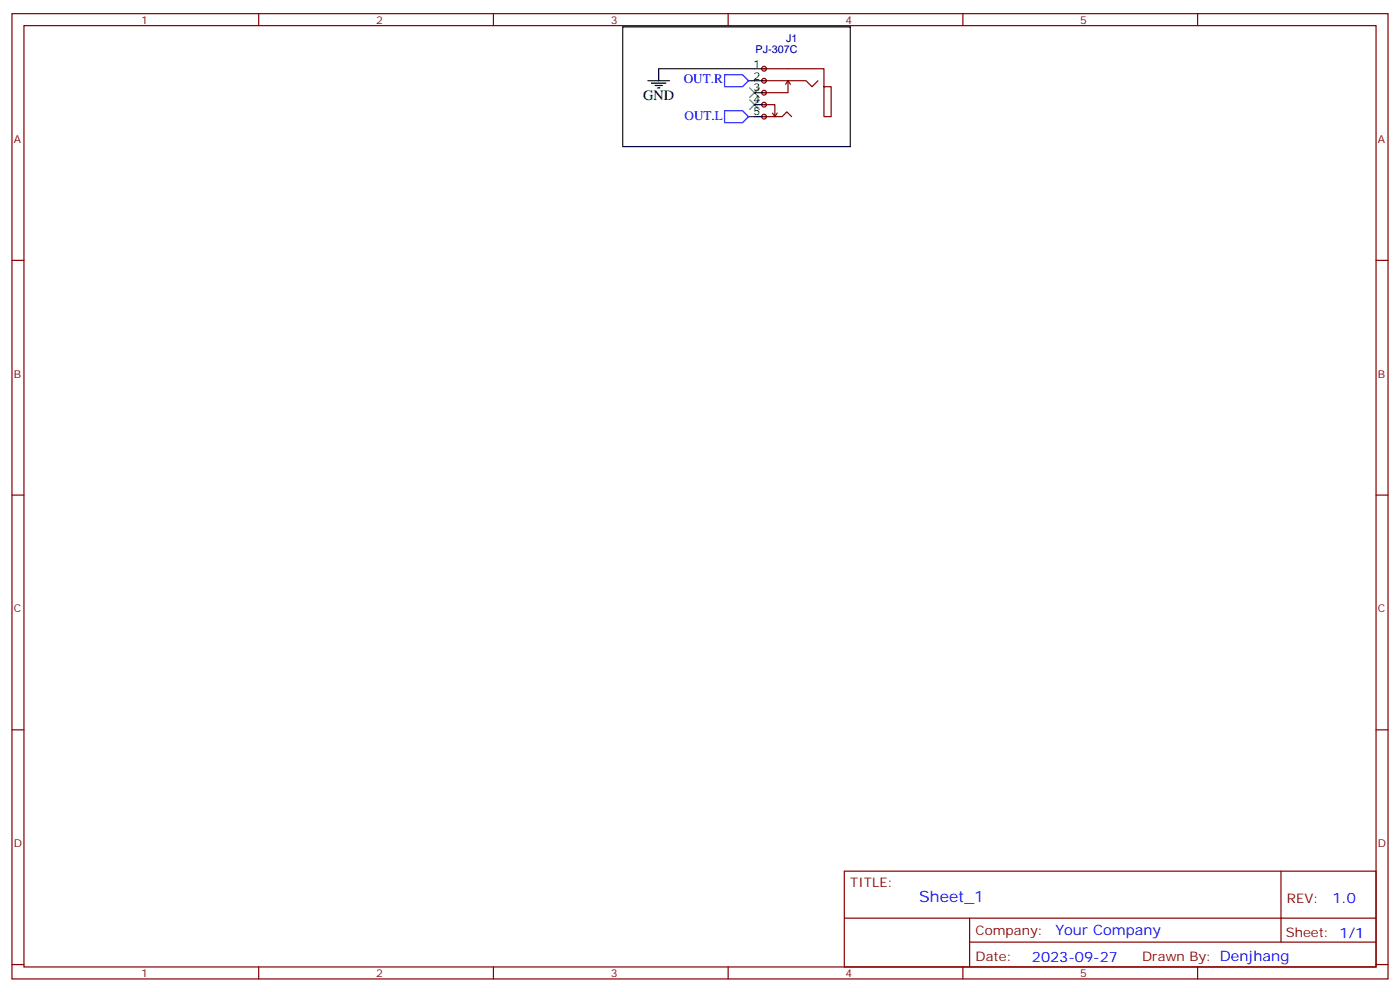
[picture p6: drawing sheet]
<svg xmlns="http://www.w3.org/2000/svg" width="412mm" height="292mm" viewBox="0 0 412 292" stroke-linecap="round" stroke-linejoin="round" font-family="sans-serif">
<g fill="none" stroke="#870000" stroke-width=".35">
<path d="M3.5 4h405.4v284.4h-405.4zM7.1 7.5h398.2v277.3h-398.2zM76.2 4v3.5M145.3 4v3.5M214.5 4v3.5M283.6 4v3.5M352.8 4v3.5M3.5 76.7h3.6M405.3 76.7h3.6M3.5 145.8h3.6M405.3 145.8h3.6M3.5 215h3.6"/>
<path d="M405.3 215h3.6M248.7 256.6h156.6v28.2h-156.6zM377.3 256.6v20.9M248.7 270.5h156.5M285.6 277.5h119.6M285.6 270.5v14.1M3.5 284.1h3.6M76.2 284.8v3.6M145.3 284.8v3.6M214.5 284.8v3.6M283.6 284.8v3.6M352.8 284.8v3.6"/>
<path d="M405.3 284.1h3.6"/>
</g>
<path d="M183.4 7.9h67.1v35.3h-67.1zM190.9 23.8h6.3M191.9 24.5h4.2M193 25.2h2.1M193.7 25.9h.7M194 20.2v3.6" fill="none" stroke="#000" stroke-width=".35"/>
<path d="M220.8 29.4l2.9 2.8M220.8 25.9l2.9 2.8M223.7 29.4l-2.9 2.8M223.7 25.9l-2.9 2.8" fill="none" stroke="#3c3" stroke-width=".35"/>
<path d="M194 20.2h28.2M220.5 34.4h1.7M220.5 23.8h1.7" fill="none" stroke="#008700" stroke-width=".35"/>
<path d="M213.4 32.6h5.3l1.8 1.8-1.8 1.7h-5.3zM213.4 22h5.3l1.8 1.8-1.8 1.7h-5.3z" fill="none" stroke="#00f" stroke-width=".35"/>
<g fill="#f0f0f0" stroke="#870000" stroke-width=".35">
<circle cx="225.1" cy="34.4" r=".71"/>
<circle cx="225.1" cy="30.8" r=".71"/>
<circle cx="225.1" cy="27.3" r=".71"/>
<circle cx="225.1" cy="23.8" r=".71"/>
<circle cx="225.1" cy="20.2" r=".71"/>
</g>
<path d="M222.2 20.2h3.6M222.2 23.8h3.6M222.2 27.3h3.6M222.2 30.8h3.6M222.2 34.4h3.6" fill="none" stroke="#000" stroke-width=".35"/>
<path d="M225.1 23.8h12.3l1.8 1.7 1.7-1.7M225.1 34.4h5.3l1.4-1.5 1.4 1.5M225.1 30.8h3.1v3.6M225.1 20.2h17.6v5.3h2.1v8.9h-2.1v-8.9M227.5 33.3l.7 1.1M229 33.3l-.8 1.1M232.1 23.8v3.5h-7M232.1 23.8l.7 1M232.1 23.8l-.7 1" fill="none" stroke="#870000" stroke-width=".35"/>
<text font-size="4.6" fill="#00f" x="270.8" y="265.6">Sheet_1</text>
<text font-size="4.2" x="189.5" y="29.4">GND</text>
<g font-size="4.2" fill="#00f">
<text x="392.5" y="265.9">1.0</text>
<text x="310.9" y="275.4">Your Company</text>
<text x="304" y="283.2">2023-09-27</text>
</g>
<g font-size="3.9" fill="#00f">
<text x="201.4" y="24.6">OUT.R</text>
<text x="201.6" y="35.2">OUT.L</text>
</g>
<g font-size="3.9" fill="#800">
<text x="250.5" y="261.2">TITLE:</text>
<text x="379.1" y="265.9">REV:</text>
<text x="287.4" y="275.4">Company:</text>
<text x="378.7" y="276">Sheet: 1/1</text>
<text x="287.4" y="283.1">Date:</text>
<text x="336.4" y="283.2">Drawn By: Denjhang</text>
</g>
<g font-size="3.2" fill="#800">
<text x="41.6" y="7">1</text>
<text x="110.8" y="7">2</text>
<text x="179.9" y="7">3</text>
<text x="249.1" y="7">4</text>
<text x="318.2" y="7">5</text>
<text x="4.1" y="42.1">A</text>
<text x="405.9" y="42.1">A</text>
<text x="4.1" y="111.3">B</text>
<text x="405.9" y="111.3">B</text>
<text x="4.1" y="180.4">C</text>
<text x="405.9" y="180.4">C</text>
<text x="4.1" y="249.6">D</text>
<text x="405.9" y="249.6">D</text>
<text x="41.6" y="287.8">1</text>
<text x="110.8" y="287.8">2</text>
<text x="179.9" y="287.8">3</text>
<text x="249.1" y="287.8">4</text>
<text x="318.2" y="287.8">5</text>
</g>
<g font-size="3.2" fill="#000080">
<text x="222.6" y="15.5">PJ-307C</text>
<text x="231.6" y="12.3">J1</text>
</g>
<g font-size="3.2">
<text x="222" y="19.9">1</text>
<text x="222" y="23.4">2</text>
<text x="222" y="27">3</text>
<text x="222" y="30.5">4</text>
<text x="222" y="34">5</text>
</g>
</svg>
